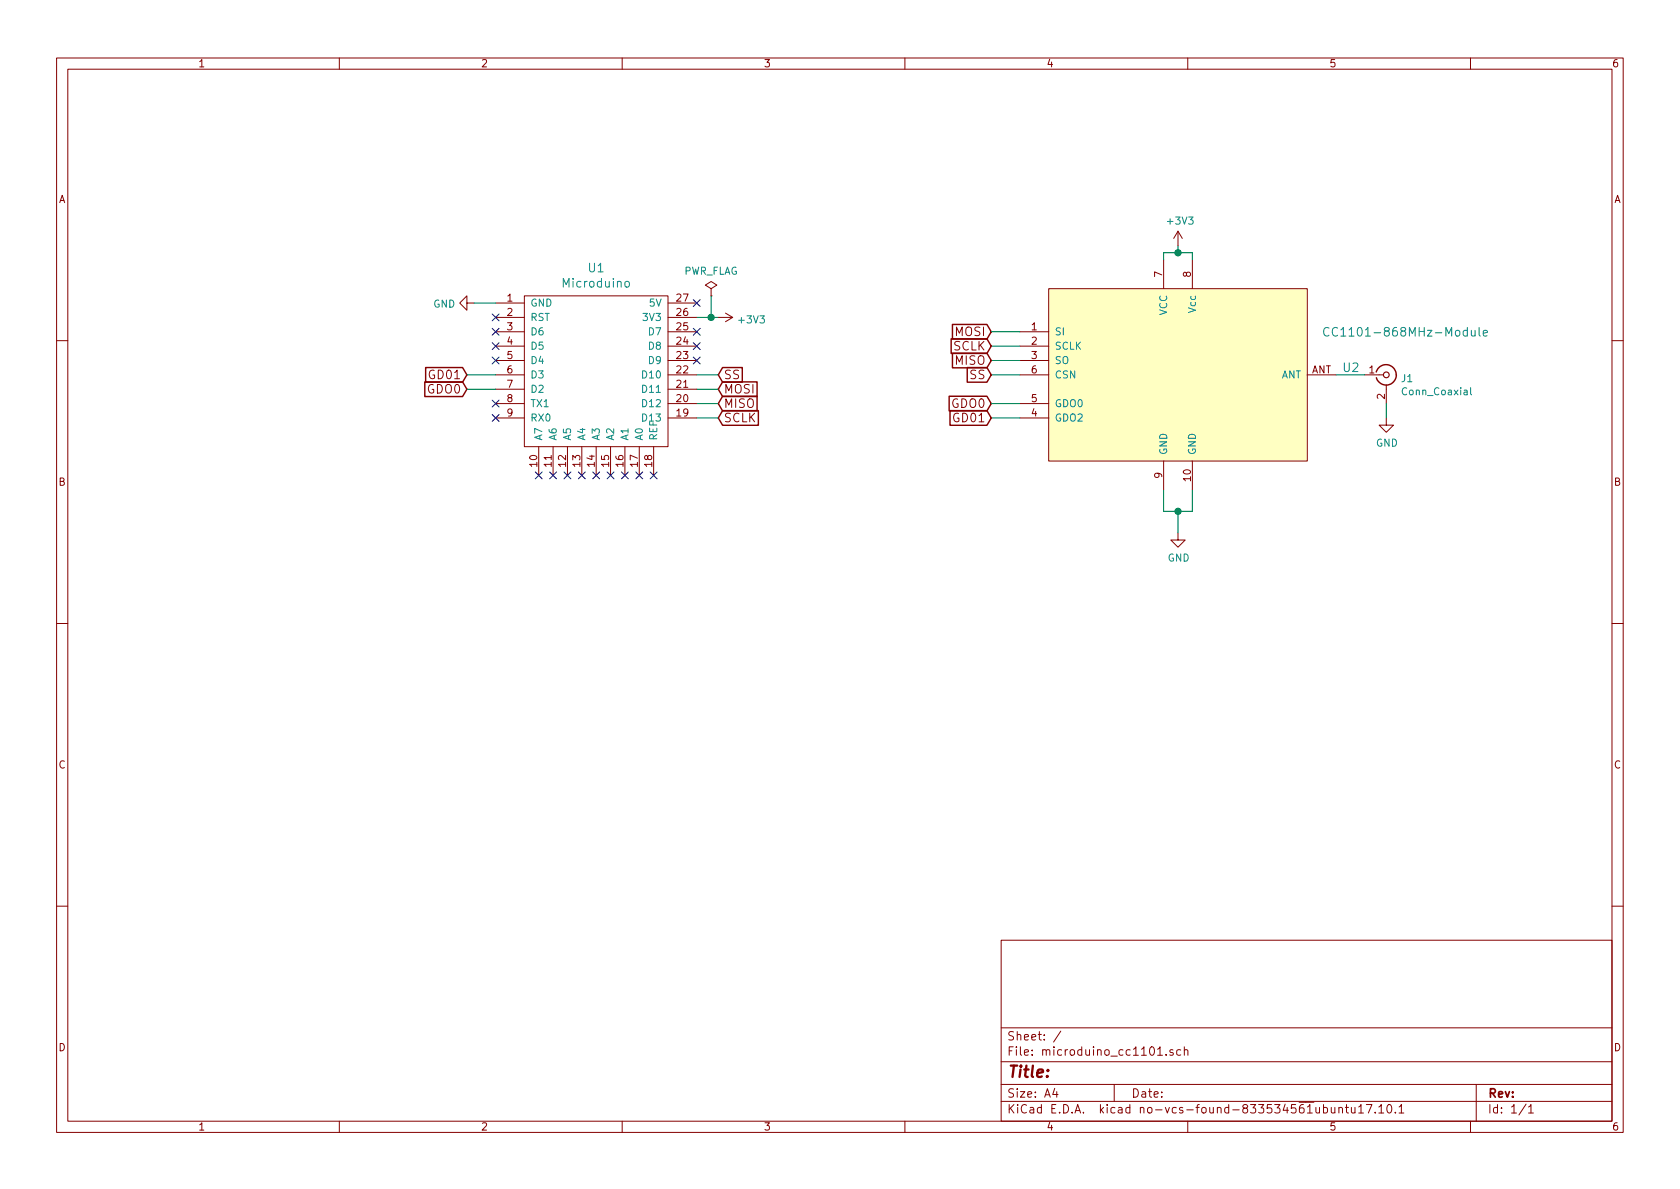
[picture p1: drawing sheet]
EESchema Schematic File Version 4
LIBS:microduino_cc1101-cache
EELAYER 26 0
EELAYER END
$Descr A4 11693 8268
encoding utf-8
Sheet 1 1
Title ""
Date ""
Rev ""
Comp ""
Comment1 ""
Comment2 ""
Comment3 ""
Comment4 ""
$EndDescr
$Comp
L wireless-modules:CC1101-868MHz-Module U2
U 1 1
P 8200 2600
F 0 "U2" H 9341 2653 60  0000 L CNN
F 1 "CC1101-868MHz-Module" H 9200 2900 60  0000 L CNN
F 2 "lib:CC1101-868MHz-Module" H 8200 2600 60  0001 C CNN
F 3 "http://www.digirf.com/XWFU/2013/4f3751b81deca976.pdf" H 8200 2600 60  0001 C CNN
	1    8200 2600
	1    0    0    -1  
$EndComp
$Comp
L microduino:Microduino U1
U 1 1
P 4250 2300
F 0 "U1" H 4150 2747 60  0000 C CNN
F 1 "Microduino" H 4150 2641 60  0000 C CNN
F 2 "lib:microduino" H 4250 2300 60  0001 C CNN
F 3 "" H 4250 2300 60  0000 C CNN
	1    4250 2300
	1    0    0    -1  
$EndComp
Wire Wire Line
	8100 3400 8100 3550
Wire Wire Line
	8100 3550 8200 3550
Wire Wire Line
	8300 3550 8300 3400
$Comp
L microduino_n:GND #PWR01
U 1 1
P 8200 3700
F 0 "#PWR01" H 8200 3450 50  0001 C CNN
F 1 "GND" H 8205 3527 50  0000 C CNN
F 2 "" H 8200 3700 50  0001 C CNN
F 3 "" H 8200 3700 50  0001 C CNN
	1    8200 3700
	1    0    0    -1  
$EndComp
Wire Wire Line
	8200 3700 8200 3550
Connection ~ 8200 3550
Wire Wire Line
	8200 3550 8300 3550
$Comp
L microduino_n:GND #PWR02
U 1 1
P 3300 2100
F 0 "#PWR02" H 3300 1850 50  0001 C CNN
F 1 "GND" V 3305 1972 50  0000 R CNN
F 2 "" H 3300 2100 50  0001 C CNN
F 3 "" H 3300 2100 50  0001 C CNN
	1    3300 2100
	0    1    1    0   
$EndComp
Wire Wire Line
	3300 2100 3450 2100
Text GLabel 5000 2900 2    60   Input ~ 0
SCLK
Text GLabel 6900 2400 0    60   Input ~ 0
SCLK
Wire Wire Line
	6900 2500 7100 2500
Wire Wire Line
	5000 2900 4850 2900
Text GLabel 5000 2800 2    60   Input ~ 0
MISO
Text GLabel 6900 2500 0    60   Input ~ 0
MISO
Wire Wire Line
	6900 2400 7100 2400
Wire Wire Line
	5000 2800 4850 2800
Text GLabel 5000 2700 2    60   Input ~ 0
MOSI
Text GLabel 6900 2300 0    60   Input ~ 0
MOSI
Wire Wire Line
	6900 2300 7100 2300
Wire Wire Line
	5000 2700 4850 2700
Text GLabel 6900 2600 0    60   Input ~ 0
SS
Wire Wire Line
	6900 2600 7100 2600
Text GLabel 5000 2600 2    60   Input ~ 0
SS
Wire Wire Line
	5000 2600 4850 2600
$Comp
L microduino_n:+3V3 #PWR03
U 1 1
P 8200 1700
F 0 "#PWR03" H 8200 1550 50  0001 C CNN
F 1 "+3V3" H 8215 1873 50  0000 C CNN
F 2 "" H 8200 1700 50  0001 C CNN
F 3 "" H 8200 1700 50  0001 C CNN
	1    8200 1700
	1    0    0    -1  
$EndComp
$Comp
L microduino_n:+3V3 #PWR04
U 1 1
P 5000 2200
F 0 "#PWR04" H 5000 2050 50  0001 C CNN
F 1 "+3V3" V 5015 2328 50  0000 L CNN
F 2 "" H 5000 2200 50  0001 C CNN
F 3 "" H 5000 2200 50  0001 C CNN
	1    5000 2200
	0    1    1    0   
$EndComp
Wire Wire Line
	5000 2200 4950 2200
NoConn ~ 4850 2100
NoConn ~ 4850 2300
NoConn ~ 4850 2400
NoConn ~ 4850 2500
Text GLabel 6900 2800 0    60   Input ~ 0
GDO0
Text GLabel 3250 2700 0    60   Input ~ 0
GDO0
Text GLabel 3250 2600 0    60   Input ~ 0
GD01
Text GLabel 6900 2900 0    60   Input ~ 0
GD01
Wire Wire Line
	6900 2900 7100 2900
Wire Wire Line
	7100 2800 6900 2800
Wire Wire Line
	3250 2600 3450 2600
Wire Wire Line
	3250 2700 3450 2700
$Comp
L conn_Coaxial:Conn_Coaxial J1
U 1 1
P 9650 2600
F 0 "J1" H 9749 2576 50  0000 L CNN
F 1 "Conn_Coaxial" H 9749 2485 50  0000 L CNN
F 2 "lib:SMA_EDGE" H 9650 2600 50  0001 C CNN
F 3 "" H 9650 2600 50  0001 C CNN
	1    9650 2600
	1    0    0    -1  
$EndComp
Wire Wire Line
	9500 2600 9300 2600
$Comp
L microduino_n:GND #PWR05
U 1 1
P 9650 2900
F 0 "#PWR05" H 9650 2650 50  0001 C CNN
F 1 "GND" H 9655 2727 50  0000 C CNN
F 2 "" H 9650 2900 50  0001 C CNN
F 3 "" H 9650 2900 50  0001 C CNN
	1    9650 2900
	1    0    0    -1  
$EndComp
Wire Wire Line
	9650 2900 9650 2800
NoConn ~ 3450 2200
NoConn ~ 3450 2300
NoConn ~ 3450 2400
NoConn ~ 3450 2500
NoConn ~ 3450 2800
NoConn ~ 3450 2900
NoConn ~ 3750 3300
NoConn ~ 3850 3300
NoConn ~ 3950 3300
NoConn ~ 4050 3300
NoConn ~ 4150 3300
NoConn ~ 4250 3300
NoConn ~ 4350 3300
NoConn ~ 4450 3300
NoConn ~ 4550 3300
Wire Wire Line
	8100 1800 8100 1750
Wire Wire Line
	8100 1750 8200 1750
Wire Wire Line
	8300 1750 8300 1800
Wire Wire Line
	8200 1700 8200 1750
Connection ~ 8200 1750
Wire Wire Line
	8200 1750 8300 1750
$Comp
L power:PWR_FLAG #FLG01
U 1 1
P 4950 2050
F 0 "#FLG01" H 4950 2125 50  0001 C CNN
F 1 "PWR_FLAG" H 4950 2224 50  0000 C CNN
F 2 "" H 4950 2050 50  0001 C CNN
F 3 "" H 4950 2050 50  0001 C CNN
	1    4950 2050
	1    0    0    -1  
$EndComp
Wire Wire Line
	4950 2050 4950 2200
Connection ~ 4950 2200
Wire Wire Line
	4950 2200 4850 2200
$EndSCHEMATC
